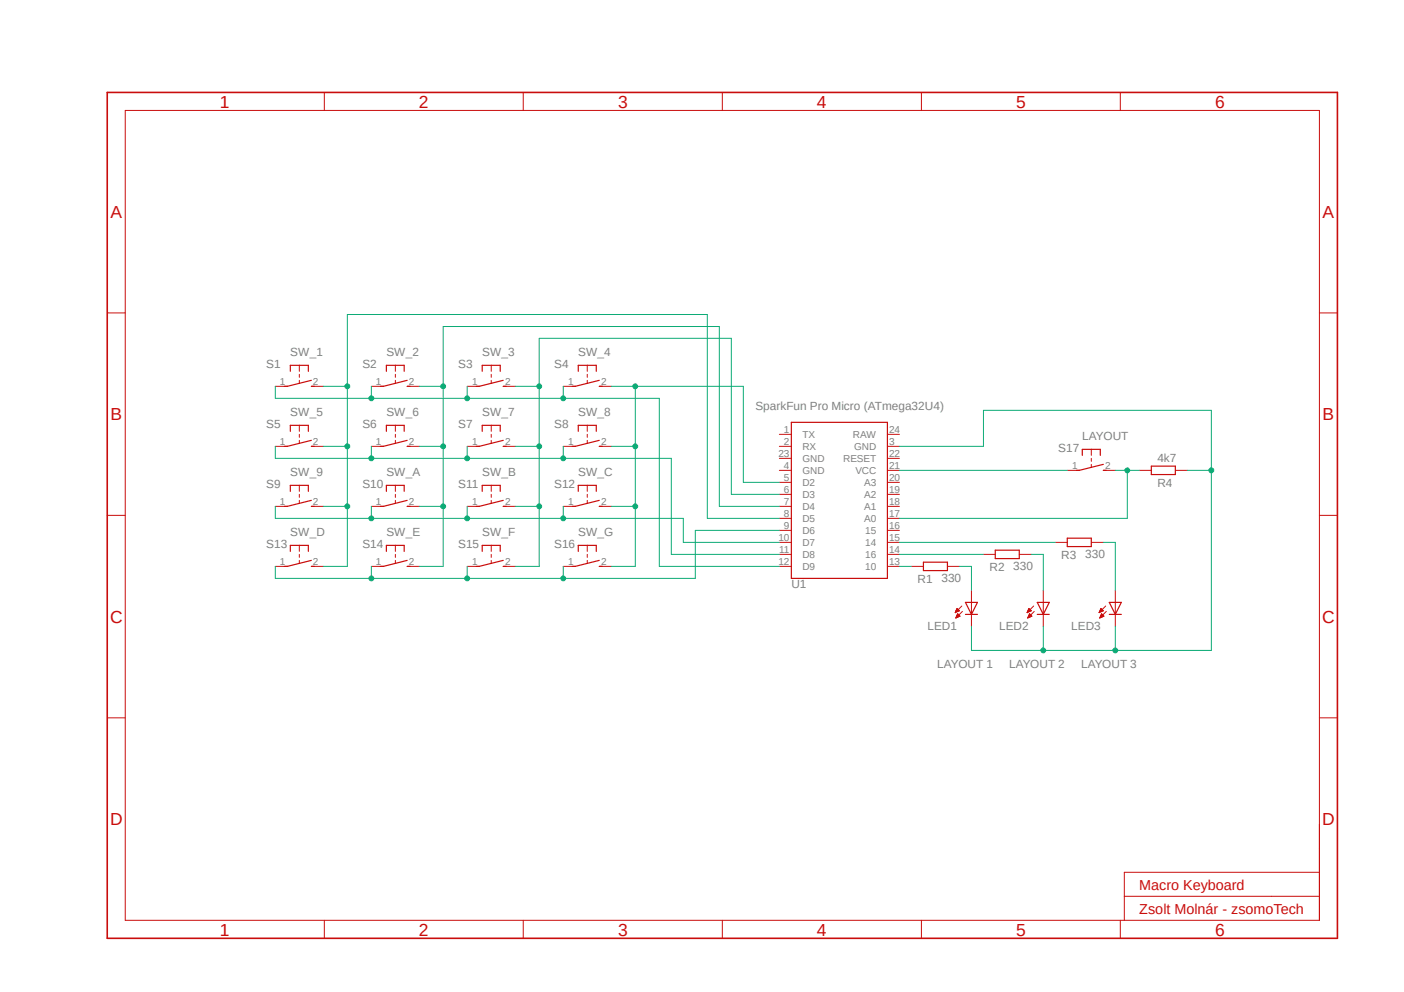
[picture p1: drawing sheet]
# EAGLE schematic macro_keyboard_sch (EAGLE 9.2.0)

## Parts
LED1  LAYOUT 1  LED5MM  [LED5MM]
LED2  LAYOUT 2  LED5MM  [LED5MM]
LED3  LAYOUT 3  LED5MM  [LED5MM]
R1  330  R0207/10  [0207/10]
R2  330  R0207/10  [0207/10]
R3  330  R0207/10  [0207/10]
R4  4k7  R0207/10  [0207/10]
S1  SW_1  DTS-3  [DTS-3]
S2  SW_2  DTS-3  [DTS-3]
S3  SW_3  DTS-3  [DTS-3]
S4  SW_4  DTS-3  [DTS-3]
S5  SW_5  DTS-3  [DTS-3]
S6  SW_6  DTS-3  [DTS-3]
S7  SW_7  DTS-3  [DTS-3]
S8  SW_8  DTS-3  [DTS-3]
S9  SW_9  DTS-3  [DTS-3]
S10  SW_A  DTS-3  [DTS-3]
S11  SW_B  DTS-3  [DTS-3]
S12  SW_C  DTS-3  [DTS-3]
S13  SW_D  DTS-3  [DTS-3]
S14  SW_E  DTS-3  [DTS-3]
S15  SW_F  DTS-3  [DTS-3]
S16  SW_G  DTS-3  [DTS-3]
S17  LAYOUT  DTS-3  [DTS-3]
U1  SparkFun Pro Micro (ATmega32U4)  PRO_MICRO_C  [PRO_MICRO_C]

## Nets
N$1: S1.1 S2.1 S3.1 S4.1 U1.12(D9)
N$2: S5.1 S6.1 S7.1 S8.1 U1.11(D8)
N$3: S9.1 S10.1 S11.1 S12.1 U1.10(D7)
N$4: S13.1 S14.1 S15.1 S16.1 U1.9(D6)
N$5: S1.2 S5.2 S9.2 S13.2 U1.8(D5)
N$6: S2.2 S6.2 S10.2 S14.2 U1.7(D4)
N$7: S3.2 S7.2 S11.2 S15.2 U1.6(D3)
N$8: S4.2 S8.2 S12.2 S16.2 U1.5(D2)
N$9: R1.1 U1.13
N$10: R2.1 U1.14
N$11: R3.1 U1.15
N$12: LED1.A R1.2
N$13: LED2.A R2.2
N$14: LED3.A R3.2
N$15: S17.1 U1.21(VCC)
N$16: R4.1 S17.2 U1.17(A0)
N$17: LED1.K(C) LED2.K(C) LED3.K(C) R4.2 U1.3(GND)
Unconnected: U1.1(TX) U1.2(RX) U1.4(GND) U1.16 U1.18(A1) U1.19(A2) U1.20(A3) U1.22(RESET) U1.23(GND) U1.24(RAW)

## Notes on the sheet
- Macro Keyboard
- Zsolt Molnár - zsomoTech
